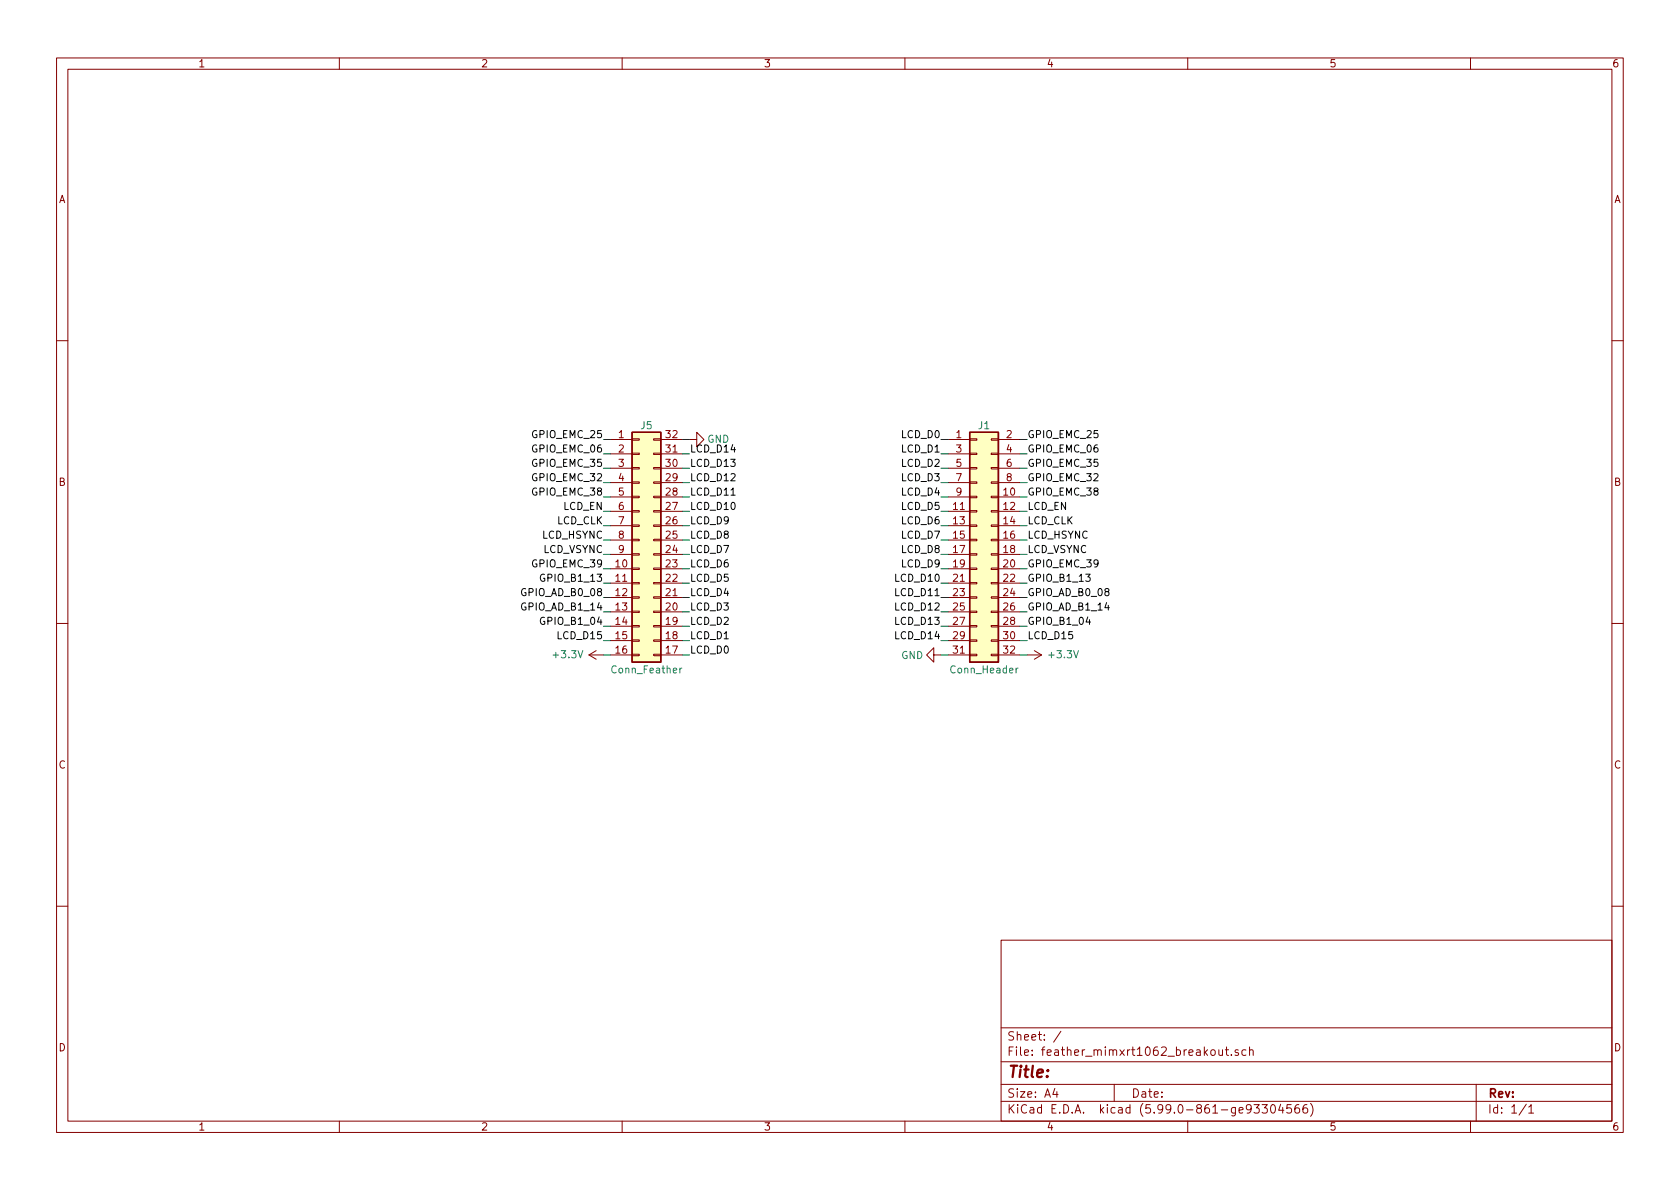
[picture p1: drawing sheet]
EESchema Schematic File Version 5
EELAYER 30 0
EELAYER END
$Descr A4 11693 8268
encoding utf-8
Sheet 1 1
Title ""
Date ""
Rev ""
Comp ""
Comment1 ""
Comment2 ""
Comment3 ""
Comment4 ""
Comment5 ""
Comment6 ""
Comment7 ""
Comment8 ""
Comment9 ""
$EndDescr
Wire Wire Line
	4200 3050 4250 3050
Wire Wire Line
	4200 3150 4250 3150
Wire Wire Line
	4200 3250 4250 3250
Wire Wire Line
	4200 3350 4250 3350
Wire Wire Line
	4200 3450 4250 3450
Wire Wire Line
	4200 3550 4250 3550
Wire Wire Line
	4200 3650 4250 3650
Wire Wire Line
	4200 3750 4250 3750
Wire Wire Line
	4200 3850 4250 3850
Wire Wire Line
	4200 3950 4250 3950
Wire Wire Line
	4200 4050 4250 4050
Wire Wire Line
	4200 4150 4250 4150
Wire Wire Line
	4200 4250 4250 4250
Wire Wire Line
	4200 4350 4250 4350
Wire Wire Line
	4200 4450 4250 4450
Wire Wire Line
	4200 4550 4250 4550
Wire Wire Line
	4750 3050 4800 3050
Wire Wire Line
	4750 3150 4800 3150
Wire Wire Line
	4750 3250 4800 3250
Wire Wire Line
	4750 3350 4800 3350
Wire Wire Line
	4750 3450 4800 3450
Wire Wire Line
	4750 3550 4800 3550
Wire Wire Line
	4750 3650 4800 3650
Wire Wire Line
	4750 3750 4800 3750
Wire Wire Line
	4750 3850 4800 3850
Wire Wire Line
	4750 3950 4800 3950
Wire Wire Line
	4750 4050 4800 4050
Wire Wire Line
	4750 4150 4800 4150
Wire Wire Line
	4750 4250 4800 4250
Wire Wire Line
	4750 4350 4800 4350
Wire Wire Line
	4750 4450 4800 4450
Wire Wire Line
	4750 4550 4800 4550
Wire Wire Line
	6550 3050 6600 3050
Wire Wire Line
	6550 3150 6600 3150
Wire Wire Line
	6550 3250 6600 3250
Wire Wire Line
	6550 3350 6600 3350
Wire Wire Line
	6550 3450 6600 3450
Wire Wire Line
	6550 3550 6600 3550
Wire Wire Line
	6550 3650 6600 3650
Wire Wire Line
	6550 3750 6600 3750
Wire Wire Line
	6550 3850 6600 3850
Wire Wire Line
	6550 3950 6600 3950
Wire Wire Line
	6550 4050 6600 4050
Wire Wire Line
	6550 4150 6600 4150
Wire Wire Line
	6550 4250 6600 4250
Wire Wire Line
	6550 4350 6600 4350
Wire Wire Line
	6550 4450 6600 4450
Wire Wire Line
	6550 4550 6600 4550
Wire Wire Line
	7100 3050 7150 3050
Wire Wire Line
	7100 3150 7150 3150
Wire Wire Line
	7100 3250 7150 3250
Wire Wire Line
	7100 3350 7150 3350
Wire Wire Line
	7100 3450 7150 3450
Wire Wire Line
	7100 3550 7150 3550
Wire Wire Line
	7100 3650 7150 3650
Wire Wire Line
	7100 3750 7150 3750
Wire Wire Line
	7100 3850 7150 3850
Wire Wire Line
	7100 3950 7150 3950
Wire Wire Line
	7100 4050 7150 4050
Wire Wire Line
	7100 4150 7150 4150
Wire Wire Line
	7100 4250 7150 4250
Wire Wire Line
	7100 4350 7150 4350
Wire Wire Line
	7100 4450 7150 4450
Wire Wire Line
	7100 4550 7150 4550
Text Label 4200 3050 2    50   ~ 0
GPIO_EMC_25
Text Label 4200 3150 2    50   ~ 0
GPIO_EMC_06
Text Label 4200 3250 2    50   ~ 0
GPIO_EMC_35
Text Label 4200 3350 2    50   ~ 0
GPIO_EMC_32
Text Label 4200 3450 2    50   ~ 0
GPIO_EMC_38
Text Label 4200 3550 2    50   ~ 0
LCD_EN
Text Label 4200 3650 2    50   ~ 0
LCD_CLK
Text Label 4200 3750 2    50   ~ 0
LCD_HSYNC
Text Label 4200 3850 2    50   ~ 0
LCD_VSYNC
Text Label 4200 3950 2    50   ~ 0
GPIO_EMC_39
Text Label 4200 4050 2    50   ~ 0
GPIO_B1_13
Text Label 4200 4150 2    50   ~ 0
GPIO_AD_B0_08
Text Label 4200 4250 2    50   ~ 0
GPIO_AD_B1_14
Text Label 4200 4350 2    50   ~ 0
GPIO_B1_04
Text Label 4200 4450 2    50   ~ 0
LCD_D15
Text Label 4800 3150 0    50   ~ 0
LCD_D14
Text Label 4800 3250 0    50   ~ 0
LCD_D13
Text Label 4800 3350 0    50   ~ 0
LCD_D12
Text Label 4800 3450 0    50   ~ 0
LCD_D11
Text Label 4800 3550 0    50   ~ 0
LCD_D10
Text Label 4800 3650 0    50   ~ 0
LCD_D9
Text Label 4800 3750 0    50   ~ 0
LCD_D8
Text Label 4800 3850 0    50   ~ 0
LCD_D7
Text Label 4800 3950 0    50   ~ 0
LCD_D6
Text Label 4800 4050 0    50   ~ 0
LCD_D5
Text Label 4800 4150 0    50   ~ 0
LCD_D4
Text Label 4800 4250 0    50   ~ 0
LCD_D3
Text Label 4800 4350 0    50   ~ 0
LCD_D2
Text Label 4800 4450 0    50   ~ 0
LCD_D1
Text Label 4800 4550 0    50   ~ 0
LCD_D0
Text Label 6550 3050 2    50   ~ 0
LCD_D0
Text Label 6550 3150 2    50   ~ 0
LCD_D1
Text Label 6550 3250 2    50   ~ 0
LCD_D2
Text Label 6550 3350 2    50   ~ 0
LCD_D3
Text Label 6550 3450 2    50   ~ 0
LCD_D4
Text Label 6550 3550 2    50   ~ 0
LCD_D5
Text Label 6550 3650 2    50   ~ 0
LCD_D6
Text Label 6550 3750 2    50   ~ 0
LCD_D7
Text Label 6550 3850 2    50   ~ 0
LCD_D8
Text Label 6550 3950 2    50   ~ 0
LCD_D9
Text Label 6550 4050 2    50   ~ 0
LCD_D10
Text Label 6550 4150 2    50   ~ 0
LCD_D11
Text Label 6550 4250 2    50   ~ 0
LCD_D12
Text Label 6550 4350 2    50   ~ 0
LCD_D13
Text Label 6550 4450 2    50   ~ 0
LCD_D14
Text Label 7150 3050 0    50   ~ 0
GPIO_EMC_25
Text Label 7150 3150 0    50   ~ 0
GPIO_EMC_06
Text Label 7150 3250 0    50   ~ 0
GPIO_EMC_35
Text Label 7150 3350 0    50   ~ 0
GPIO_EMC_32
Text Label 7150 3450 0    50   ~ 0
GPIO_EMC_38
Text Label 7150 3550 0    50   ~ 0
LCD_EN
Text Label 7150 3650 0    50   ~ 0
LCD_CLK
Text Label 7150 3750 0    50   ~ 0
LCD_HSYNC
Text Label 7150 3850 0    50   ~ 0
LCD_VSYNC
Text Label 7150 3950 0    50   ~ 0
GPIO_EMC_39
Text Label 7150 4050 0    50   ~ 0
GPIO_B1_13
Text Label 7150 4150 0    50   ~ 0
GPIO_AD_B0_08
Text Label 7150 4250 0    50   ~ 0
GPIO_AD_B1_14
Text Label 7150 4350 0    50   ~ 0
GPIO_B1_04
Text Label 7150 4450 0    50   ~ 0
LCD_D15
$Comp
L power:+3.3V #PWR0184
U 1 1
P 4200 4550
F 0 "#PWR0184" H 4200 4400 50  0001 C CNN
F 1 "+3.3V" V 4200 4800 50  0000 C CNN
F 2 "" H 4200 4550 50  0001 C CNN
F 3 "" H 4200 4550 50  0001 C CNN
	1    4200 4550
	0    -1   -1   0   
$EndComp
$Comp
L power:+3.3V #PWR0102
U 1 1
P 7150 4550
F 0 "#PWR0102" H 7150 4400 50  0001 C CNN
F 1 "+3.3V" V 7150 4800 50  0000 C CNN
F 2 "" H 7150 4550 50  0001 C CNN
F 3 "" H 7150 4550 50  0001 C CNN
	1    7150 4550
	0    1    -1   0   
$EndComp
$Comp
L power:GND #PWR0186
U 1 1
P 4800 3050
F 0 "#PWR0186" H 4800 2800 50  0001 C CNN
F 1 "GND" V 4800 2850 50  0000 C CNN
F 2 "" H 4800 3050 50  0001 C CNN
F 3 "" H 4800 3050 50  0001 C CNN
	1    4800 3050
	0    -1   -1   0   
$EndComp
$Comp
L power:GND #PWR0101
U 1 1
P 6550 4550
F 0 "#PWR0101" H 6550 4300 50  0001 C CNN
F 1 "GND" V 6550 4350 50  0000 C CNN
F 2 "" H 6550 4550 50  0001 C CNN
F 3 "" H 6550 4550 50  0001 C CNN
	1    6550 4550
	0    1    1    0   
$EndComp
$Comp
L Connector_Generic:Conn_02x16_Counter_Clockwise J5
U 1 1
P 4450 3750
F 0 "J5" H 4500 4550 50  0000 C CNN
F 1 "Conn_Feather" H 4500 2850 50  0000 C CNN
F 2 "Connector_Hirose:Hirose_DF12_DF12E3.0-32DP-0.5V_2x16_P0.50mm_Vertical" H 4450 3750 50  0001 C CNN
F 3 "~" H 4450 3750 50  0001 C CNN
F 4 "DF12(3.0)-32DP-0.5V(86)" H 4450 3750 50  0001 C CNN "MPN"
	1    4450 3750
	1    0    0    -1  
$EndComp
$Comp
L Connector_Generic:Conn_02x16_Odd_Even J1
U 1 1
P 6800 3750
F 0 "J1" H 6850 4550 50  0000 C CNN
F 1 "Conn_Header" H 6850 2850 50  0000 C CNN
F 2 "Connector_PinHeader_2.54mm:PinHeader_2x16_P2.54mm_Vertical" H 6800 3750 50  0001 C CNN
F 3 "~" H 6800 3750 50  0001 C CNN
	1    6800 3750
	1    0    0    -1  
$EndComp
$EndSCHEMATC
